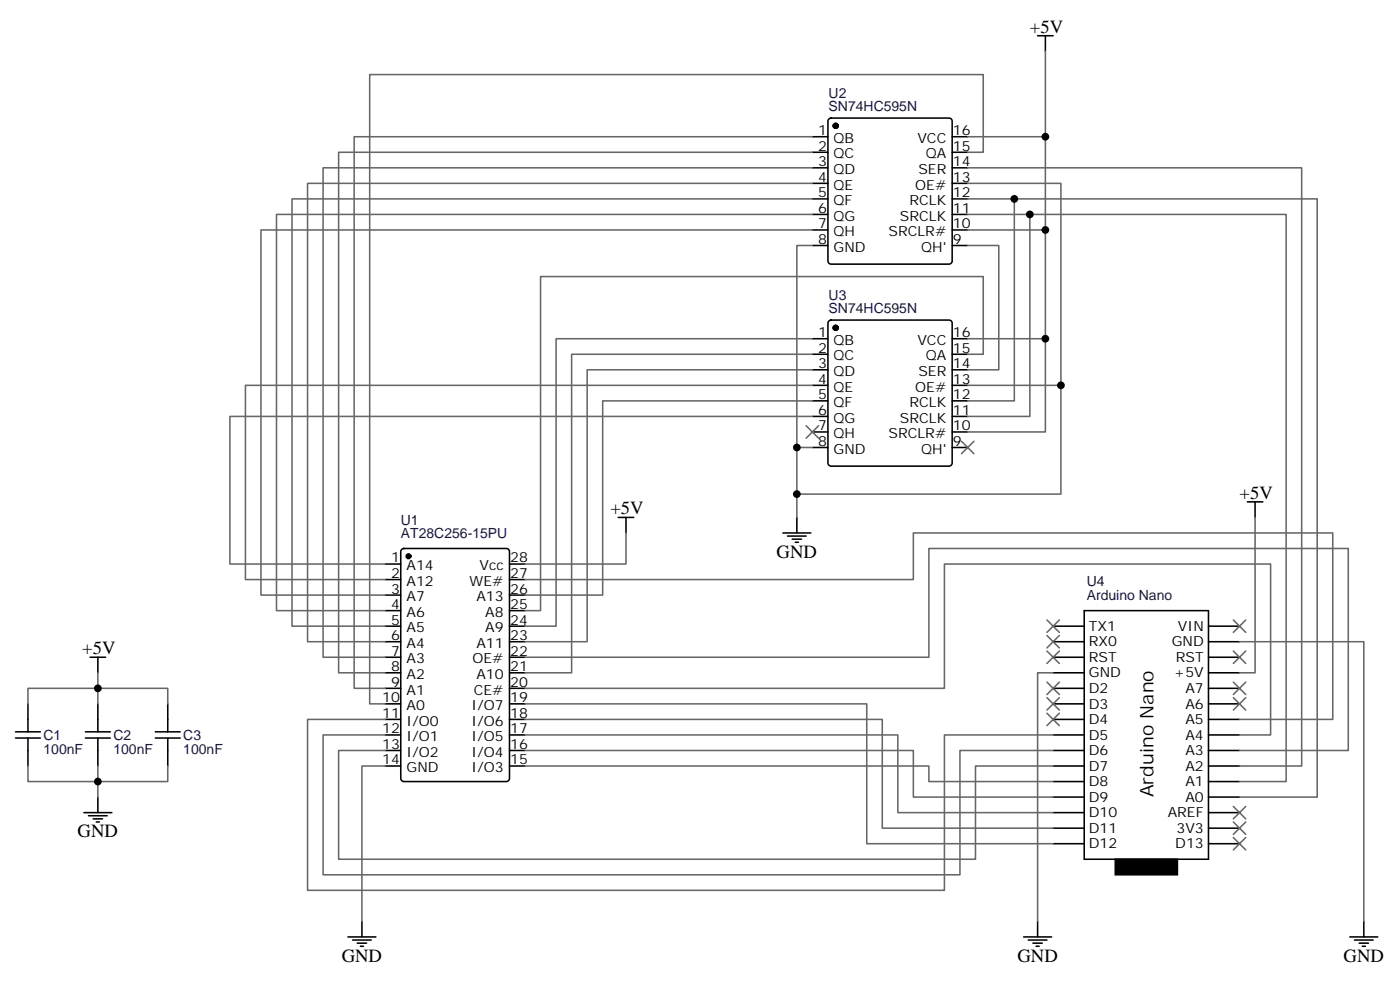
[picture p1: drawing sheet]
<svg xmlns="http://www.w3.org/2000/svg" width="318mm" height="223mm" viewBox="0 0 318 223" stroke-linecap="round" stroke-linejoin="round" font-family="sans-serif">
<g fill="none" stroke="#000" stroke-width=".35">
<path d="M235.7 8.1h3.5M237.4 8.1v3.5M184.5 31h3.5M184.5 34.6h3.5M184.5 38.1h3.5M188.3 27l.4-.2h26.8a.71 .71 0 0 1 .8 .7v31.8a.76 .76 0 0 1-.8 .7h-26.8a.76 .76 0 0 1-.7-.7v-31.8zM216.3 31h3.5M216.3 34.6h3.5M216.3 38.1h3.5M184.5 41.6h3.5M184.5 45.2h3.5M184.5 48.7h3.5"/>
<path d="M184.5 52.2h3.5M184.5 55.7h3.5M216.3 41.6h3.5M216.3 45.2h3.5M216.3 48.7h3.5M216.3 52.2h3.5M216.3 55.7h3.5M184.5 76.9h3.5M188.3 72.9l.4-.2h26.8a.71 .71 0 0 1 .8 .7v31.7a.76 .76 0 0 1-.8 .7h-26.8a.76 .76 0 0 1-.7-.7v-31.7zM216.3 76.9h3.5M184.5 80.4h3.5M184.5 84h3.5"/>
<path d="M184.5 87.5h3.5M184.5 91h3.5M184.5 94.5h3.5M184.5 98.1h3.5M216.3 80.4h3.5M216.3 84h3.5M216.3 87.5h3.5M216.3 91h3.5M216.3 94.5h3.5M216.3 98.1h3.5M140.4 117.5h3.5M142.2 117.5v3.5"/>
<path d="M181 117.5v3.5M184.5 101.6h3.5M216.3 101.6h3.5M283.3 113.9h3.5M285 113.9v3.6M87.5 128.1h3.5M87.5 131.6h3.5M87.5 135.1h3.5M87.5 138.6h3.5M91.3 124.7l.4-.2h23.3a.71 .71 0 0 1 .7 .7v51.5a.76 .76 0 0 1-.7 .7h-23.3a.76 .76 0 0 1-.7-.7v-51.5zM115.7 128.1h3.5M115.7 131.6h3.5"/>
<path d="M115.7 135.1h3.5M115.7 138.6h3.5M177.8 121h6.3M178.9 121.7h4.2M179.9 122.4h2.1M180.6 123.1h.7M246.2 138.6h28.3v56.5h-28.3zM6.3 159.8v6.4M20.5 149.2h3.5M22.2 149.2v3.6M22.2 159.8v6.4M38.1 159.8v6.4"/>
<path d="M87.5 142.2h3.5M87.5 145.7h3.5M87.5 149.2h3.5M87.5 152.8h3.5M87.5 156.3h3.5M87.5 159.8h3.5M115.7 142.2h3.5M115.7 145.7h3.5M115.7 149.2h3.5M115.7 152.8h3.5M115.7 156.3h3.5M115.7 159.8h3.5"/>
<path d="M239.2 142.2h7M239.2 145.7h7M239.2 149.2h7M239.2 152.8h7M239.2 156.3h7M239.2 159.8h7M274.5 142.2h7M274.5 145.7h7M274.5 149.2h7M274.5 152.8h7M274.5 156.3h7M274.5 159.8h7"/>
<path d="M3.5 167.6h5.7M3.5 166.2h5.7M6.3 167.6v6.3M19.4 167.6h5.6M19.4 166.2h5.6M22.2 167.6v6.3M35.3 167.6h5.6M35.3 166.2h5.6M38.1 167.6v6.3M87.5 163.3h3.5M87.5 166.9h3.5M87.5 170.4h3.5"/>
<path d="M87.5 173.9h3.5M115.7 163.3h3.5M115.7 166.9h3.5M115.7 170.4h3.5M115.7 173.9h3.5M239.2 163.3h7M239.2 166.9h7M239.2 170.4h7M239.2 173.9h7M239.2 177.4h7M274.5 163.3h7M274.5 166.9h7"/>
<path d="M274.5 170.4h7M274.5 173.9h7M274.5 177.4h7M19 184.5h6.4M20.1 185.2h4.2M21.2 185.9h2.1M21.9 186.6h.7M22.2 181v3.5M239.2 191.6h7M239.2 188h7M239.2 184.5h7M239.2 181h7"/>
<path d="M274.5 191.6h7M274.5 188h7M274.5 184.5h7M274.5 181h7M79 212.7h6.4M80.1 213.4h4.2M81.1 214.1h2.2M81.8 214.8h.7M82.2 209.2v3.5M232.5 212.7h6.3M233.5 213.4h4.3M234.6 214.1h2.1"/>
<path d="M235.3 214.8h.7M235.7 209.2v3.5M306.6 212.7h6.3M307.6 213.4h4.3M308.7 214.1h2.1M309.4 214.8h.7M309.7 209.2v3.5"/>
</g>
<g fill="#000" stroke="#000" stroke-width=".35">
<path d="M253.3 195.1h14.1v3.5h-14.1z"/>
<circle cx="189.8" cy="28.6" r=".53"/>
<circle cx="189.8" cy="74.4" r=".53"/>
<circle cx="92.8" cy="126.3" r=".53"/>
</g>
<g fill="none" stroke="#666" stroke-width=".35">
<path d="M237.4 11.6v19.4M184.5 31h-104.1v125.3h7.1M184.5 34.6h-107.6v118.2h10.6M184.5 38.1h-111.1v111.1h14.1M219.8 31h17.6v21.2M219.8 34.6h3.5v-17.7h-139.3v142.9h3.5M219.8 38.1h75.8v135.8h-14.1M184.5 41.6h-114.7v104.1h17.7M184.5 45.2h-118.2v97h21.2M184.5 48.7h-121.7v89.9h24.7M184.5 52.2h-125.2v82.9h28.2M184.5 55.7h-3.5v45.9"/>
<path d="M219.8 55.7h7v28.3h-7M219.8 45.2h10.6v45.8h-10.6M219.8 48.7h14.1v45.8h-14.1M219.8 52.2h17.6v24.7M219.8 41.6h21.1v45.9h-21.1M230.4 45.2h68.8v135.8h-17.7M233.9 48.7h58.2v128.7h-10.6M184.5 76.9h-58.2v65.3h-7.1M219.8 76.9h17.6v21.2h-17.6M183.1 96.7l2.8 2.8M184.5 80.4h-54.7v72.4h-10.6M184.5 84h-51.2v61.7h-14.1"/>
<path d="M184.5 87.5h-128.8v44.1h31.8M184.5 91h-47.6v44.1h-17.7M184.5 94.5h-132.3v33.6h35.3M185.9 96.7l-2.8 2.8M219.8 80.4h3.5v-17.6h-100.5v75.8h-3.6M240.9 87.5v24.7h-59.9M184.5 101.6h-3.5v15.9M218.4 100.2l2.8 2.8M221.2 100.2l-2.8 2.8M285 117.5v35.3h-3.5M119.2 131.6h88.2v-10.6h95.3v42.3h-21.2M142.2 121v7.1h-23"/>
<path d="M6.3 159.8v-3.5h31.8v3.5M22.2 152.8v7M119.2 159.8h77.6v31.8h42.4M119.2 149.2h91.8v-24.7h95.2v45.9h-24.7M119.2 156.3h95.3v-28.2h74.1v38.8h-7.1M237.8 140.8l2.8 2.8M237.8 144.3l2.8 2.8M237.8 147.8l2.8 2.8M237.8 154.9l2.8 2.8M237.8 158.4l2.8 2.8M239.2 152.8h-3.5v56.4M240.6 140.8l-2.8 2.8"/>
<path d="M240.6 144.3l-2.8 2.8M240.6 147.8l-2.8 2.8M240.6 154.9l-2.8 2.8M240.6 158.4l-2.8 2.8M280.1 158.4l2.8 2.8M280.1 154.9l2.8 2.8M280.1 147.8l2.8 2.8M280.1 140.8l2.8 2.8M281.5 145.7h28.2v63.5M282.9 158.4l-2.8 2.8M282.9 154.9l-2.8 2.8M282.9 147.8l-2.8 2.8"/>
<path d="M282.9 140.8l-2.8 2.8M6.3 173.9v3.5h15.9v3.6M22.2 173.9v3.5h15.9v-3.5M87.5 173.9h-5.3v35.3M87.5 170.4h-10.6v24.7h144.6v-21.2h17.7M87.5 166.9h-14.1v31.7h144.6v-28.2h21.2M87.5 163.3h-17.7v38.8h144.7v-35.2h24.7M119.2 173.9h91.8v3.5h28.2M119.2 170.4h88.2v10.6h31.8M119.2 166.9h84.7v17.6h35.3M119.2 163.3h81.2v24.7h38.8M237.8 161.9l2.8 2.8"/>
<path d="M240.6 161.9l-2.8 2.8M280.1 183.1l2.8 2.8M280.1 186.6l2.8 2.8M280.1 190.1l2.8 2.9M282.9 183.1l-2.8 2.8M282.9 186.6l-2.8 2.8M282.9 190.1l-2.8 2.9"/>
</g>
<g fill="#000">
<circle cx="237.4" cy="31" r=".88"/>
<circle cx="230.4" cy="45.2" r=".88"/>
<circle cx="233.9" cy="48.7" r=".88"/>
<circle cx="237.4" cy="52.2" r=".88"/>
<circle cx="237.4" cy="76.9" r=".88"/>
<circle cx="240.9" cy="87.5" r=".88"/>
<circle cx="181" cy="101.6" r=".88"/>
<circle cx="181" cy="112.2" r=".88"/>
<circle cx="22.2" cy="156.3" r=".88"/>
<circle cx="22.2" cy="177.4" r=".88"/>
</g>
<g font-size="4.2">
<text x="233.9" y="7.4">+5V</text>
<text x="281.5" y="113.2">+5V</text>
<text x="138.6" y="116.8">+5V</text>
<text x="176.4" y="126.6">GND</text>
<text x="18.7" y="148.5">+5V</text>
<text x="261.9" y="181" transform="rotate(-90 261.9 181)">Arduino Nano</text>
<text x="17.6" y="190.1">GND</text>
<text x="77.6" y="218.4">GND</text>
<text x="231.1" y="218.4">GND</text>
<text x="305.2" y="218.4">GND</text>
</g>
<g font-size="3.2" fill="#000080">
<text x="188.2" y="22.2">U2</text>
<text x="188.2" y="25.1">SN74HC595N</text>
<text x="188.2" y="71">SN74HC595N</text>
<text x="188.2" y="68.1">U3</text>
<text x="91" y="119.2">U1</text>
<text x="91" y="122.1">AT28C256-15PU</text>
<text x="246.8" y="136.3">Arduino Nano</text>
<text x="246.8" y="133.1">U4</text>
<text x="9.9" y="168">C1</text>
<text x="25.8" y="168">C2</text>
<text x="41.6" y="168">C3</text>
<text x="9.9" y="171.2">100nF</text>
<text x="25.8" y="171.2">100nF</text>
<text x="41.6" y="171.2">100nF</text>
</g>
<g font-size="3.2">
<text x="185.8" y="30.7">1</text>
<text x="185.8" y="34.2">2</text>
<text x="189.3" y="32.5">QB</text>
<text x="189.3" y="36">QC</text>
<text x="208.3" y="32.5">VCC</text>
<text x="210.3" y="36">QA</text>
<text x="216.4" y="34.2">15</text>
<text x="216.4" y="30.7">16</text>
<text x="185.8" y="37.7">3</text>
<text x="185.8" y="41.3">4</text>
<text x="189.3" y="39.5">QD</text>
<text x="208.6" y="39.5">SER</text>
<text x="216.4" y="41.3">13</text>
<text x="216.4" y="37.7">14</text>
<text x="185.8" y="44.8">5</text>
<text x="189.3" y="43">QE</text>
<text x="189.3" y="46.6">QF</text>
<text x="206.6" y="46.6">RCLK</text>
<text x="207.8" y="43">OE#</text>
<text x="216.4" y="44.8">12</text>
<text x="185.8" y="48.3">6</text>
<text x="185.8" y="51.9">7</text>
<text x="189.3" y="50.1">QG</text>
<text x="189.3" y="53.6">QH</text>
<text x="201.8" y="53.6">SRCLR#</text>
<text x="204.4" y="50.1">SRCLK</text>
<text x="216.4" y="51.9">10</text>
<text x="216.4" y="48.3">11</text>
<text x="185.8" y="55.4">8</text>
<text x="189.3" y="57.2">GND</text>
<text x="209.2" y="57.2">QH'</text>
<text x="216.4" y="55.4">9</text>
<text x="185.8" y="76.6">1</text>
<text x="216.4" y="76.6">16</text>
<text x="185.8" y="80.1">2</text>
<text x="185.8" y="83.6">3</text>
<text x="189.3" y="78.3">QB</text>
<text x="189.3" y="81.8">QC</text>
<text x="208.3" y="78.3">VCC</text>
<text x="210.3" y="81.8">QA</text>
<text x="216.4" y="83.6">14</text>
<text x="216.4" y="80.1">15</text>
<text x="185.8" y="87.1">4</text>
<text x="189.3" y="85.4">QD</text>
<text x="189.3" y="88.9">QE</text>
<text x="207.8" y="88.9">OE#</text>
<text x="208.6" y="85.4">SER</text>
<text x="216.4" y="87.1">13</text>
<text x="185.8" y="90.7">5</text>
<text x="185.8" y="94.2">6</text>
<text x="189.3" y="92.4">QF</text>
<text x="189.3" y="96">QG</text>
<text x="204.4" y="96">SRCLK</text>
<text x="206.6" y="92.4">RCLK</text>
<text x="216.4" y="94.2">11</text>
<text x="216.4" y="90.7">12</text>
<text x="185.8" y="97.7">7</text>
<text x="185.8" y="101.2">8</text>
<text x="189.3" y="99.5">QH</text>
<text x="201.8" y="99.5">SRCLR#</text>
<text x="216.4" y="101.2">9</text>
<text x="216.4" y="97.7">10</text>
<text x="189.3" y="103">GND</text>
<text x="209.2" y="103">QH'</text>
<text x="88.8" y="127.7">1</text>
<text x="88.8" y="131.2">2</text>
<text x="92.3" y="129.5">A14</text>
<text x="108.9" y="129.5">Vcc</text>
<text x="115.9" y="131.2">27</text>
<text x="115.9" y="127.7">28</text>
<text x="88.8" y="134.8">3</text>
<text x="92.3" y="133">A12</text>
<text x="92.3" y="136.5">A7</text>
<text x="106.7" y="133">WE#</text>
<text x="108.2" y="136.5">A13</text>
<text x="115.9" y="134.8">26</text>
<text x="88.8" y="138.3">4</text>
<text x="88.8" y="141.8">5</text>
<text x="92.3" y="140.1">A6</text>
<text x="92.3" y="143.6">A5</text>
<text x="110.2" y="143.6">A9</text>
<text x="110.2" y="140.1">A8</text>
<text x="115.9" y="141.8">24</text>
<text x="115.9" y="138.3">25</text>
<text x="247.3" y="143.2">TX1</text>
<text x="267.5" y="143.2">VIN</text>
<text x="88.8" y="145.3">6</text>
<text x="88.8" y="148.9">7</text>
<text x="92.3" y="147.1">A4</text>
<text x="108.2" y="147.1">A11</text>
<text x="115.9" y="148.9">22</text>
<text x="115.9" y="145.3">23</text>
<text x="247.3" y="146.8">RX0</text>
<text x="266.1" y="146.8">GND</text>
<text x="88.8" y="152.4">8</text>
<text x="88.8" y="155.9">9</text>
<text x="92.3" y="150.6">A3</text>
<text x="92.3" y="154.2">A2</text>
<text x="107.3" y="150.6">OE#</text>
<text x="108.2" y="154.2">A10</text>
<text x="115.9" y="155.9">20</text>
<text x="115.9" y="152.4">21</text>
<text x="247.3" y="153.8">GND</text>
<text x="247.3" y="150.3">RST</text>
<text x="266.6" y="153.8">+5V</text>
<text x="267.1" y="150.3">RST</text>
<text x="86.8" y="159.5">10</text>
<text x="92.3" y="157.7">A1</text>
<text x="92.3" y="161.2">A0</text>
<text x="107.1" y="161.2">I/O7</text>
<text x="107.6" y="157.7">CE#</text>
<text x="115.9" y="159.5">19</text>
<text x="247.3" y="160.9">D3</text>
<text x="247.3" y="157.3">D2</text>
<text x="269.2" y="157.3">A7</text>
<text x="269.2" y="160.9">A6</text>
<text x="86.8" y="163">11</text>
<text x="86.8" y="166.5">12</text>
<text x="92.3" y="164.7">I/O0</text>
<text x="107.1" y="164.7">I/O6</text>
<text x="115.9" y="166.5">17</text>
<text x="115.9" y="163">18</text>
<text x="247.3" y="167.9">D5</text>
<text x="247.3" y="164.4">D4</text>
<text x="269.2" y="164.4">A5</text>
<text x="269.2" y="167.9">A4</text>
<text x="86.8" y="170">13</text>
<text x="86.8" y="173.6">14</text>
<text x="92.3" y="168.3">I/O1</text>
<text x="92.3" y="171.8">I/O2</text>
<text x="107.1" y="171.8">I/O4</text>
<text x="107.1" y="168.3">I/O5</text>
<text x="115.9" y="173.6">15</text>
<text x="115.9" y="170">16</text>
<text x="247.3" y="171.4">D6</text>
<text x="269.2" y="171.4">A3</text>
<text x="92.3" y="175.3">GND</text>
<text x="107.1" y="175.3">I/O3</text>
<text x="247.3" y="178.5">D8</text>
<text x="247.3" y="175">D7</text>
<text x="269.2" y="175">A2</text>
<text x="269.2" y="178.5">A1</text>
<text x="247.3" y="185.6">D10</text>
<text x="247.3" y="182">D9</text>
<text x="265.2" y="185.6">AREF</text>
<text x="269.2" y="182">A0</text>
<text x="247.3" y="189.1">D11</text>
<text x="267.2" y="189.1">3V3</text>
<text x="247.3" y="192.6">D12</text>
<text x="266.9" y="192.6">D13</text>
</g>
</svg>
